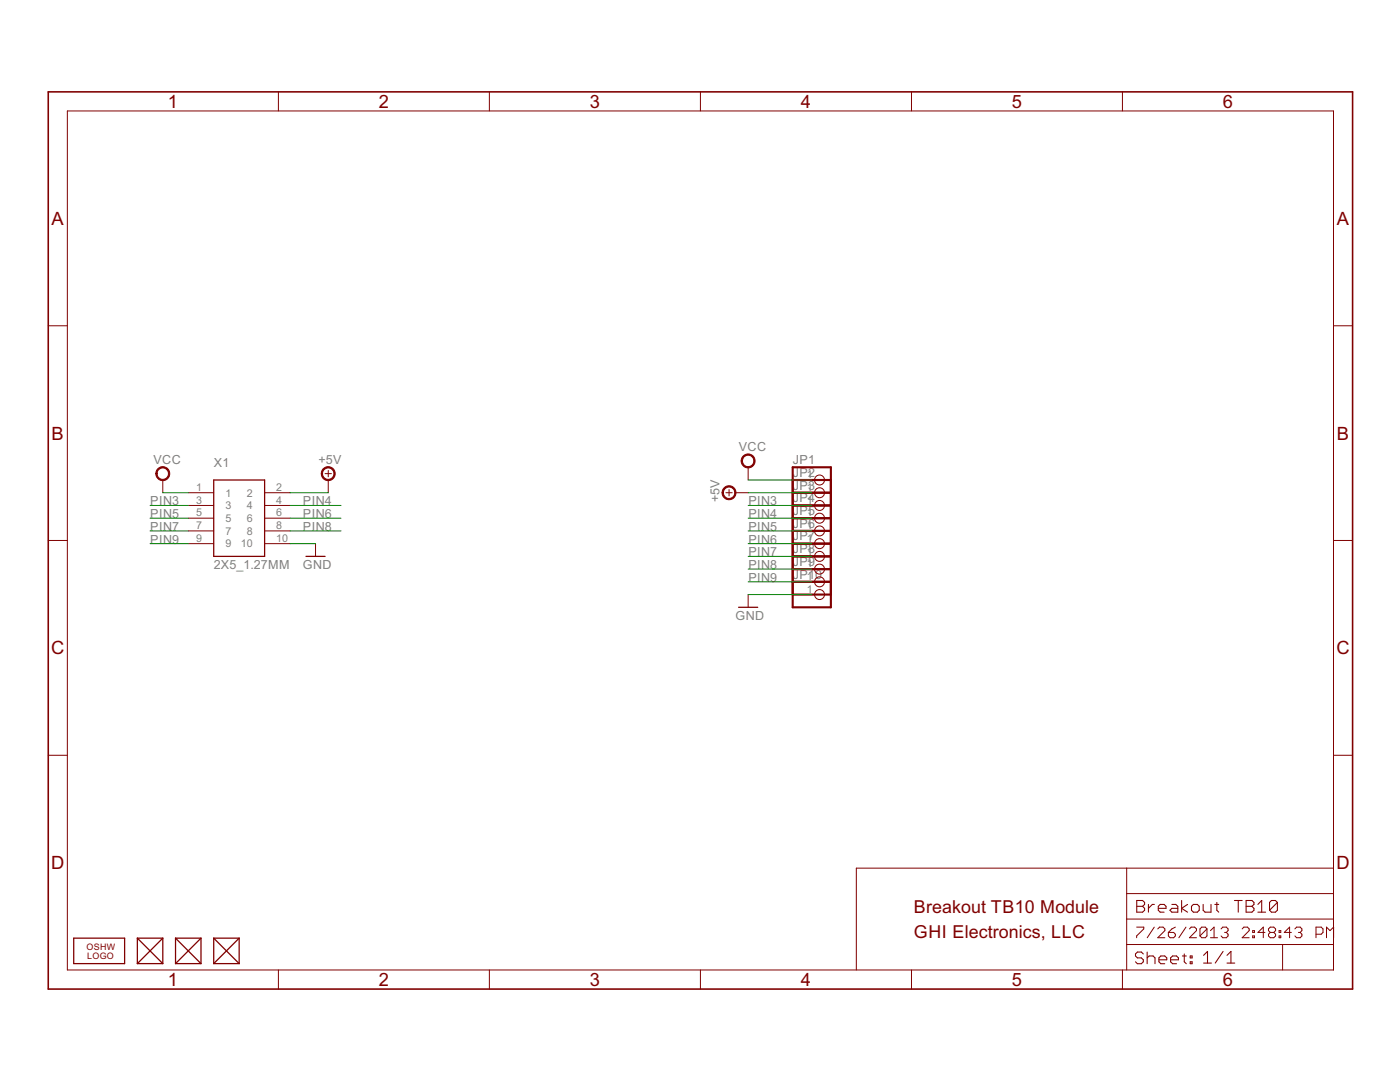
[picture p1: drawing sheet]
<svg xmlns="http://www.w3.org/2000/svg" width="279mm" height="216mm" viewBox="0 0 279 216" stroke-linecap="round" stroke-linejoin="round" font-family="sans-serif">
<g fill="none" stroke="#800000" stroke-width=".25">
<path d="M42.7 95.8h10.1v15.2h-10.1zM61.1 111h3.8M147.4 121.2h3.8M14.7 187.2h10.2v5.1h-10.2zM27.4 192.3h5.1M27.4 187.2h5.1M27.4 187.2l5.1 5.1M27.4 187.2v5.1M32.5 187.2l-5.1 5.1M32.5 187.2v5.1M35 192.3h5.1M35 187.2h5.1"/>
<path d="M35 187.2l5.1 5.1M35 187.2v5.1M40.1 187.2l-5.1 5.1M40.1 187.2v5.1M42.7 187.2v5.1M42.7 192.3h5M42.7 187.2h5M42.7 187.2l5 5.1M47.7 187.2l-5 5.1M47.7 187.2v5.1"/>
</g>
<g fill="none" stroke="#800000" stroke-width=".2">
<path d="M55.6 18.3v3.8M97.7 18.3v3.8M139.8 18.3v3.8M181.9 18.3v3.8M224 18.3v3.8M13.4 22.1h252.7v171.4h-252.7zM9.6 65h3.8M266.1 65h3.8M32.5 95.8v2.5M37.6 98.3h5.1M52.8 98.3h5.1M64.9 94.5h1.2"/>
<path d="M65.5 93.9v1.2M65.5 95.8v2.5M144.9 98.3h1.2M145.5 97.7v1.3M146.8 98.3h2.5M149.3 93.2v2.6M162 98.3h.6M162 95.8h.6M9.6 107.8h3.8M37.6 100.9h5.1M37.6 103.4h5.1M37.6 105.9h5.1"/>
<path d="M37.6 108.5h5.1M52.8 100.9h5.1M52.8 103.4h5.1M52.8 105.9h5.1M52.8 108.5h5.1M63 108.5v2.5M149.3 118.6v2.6M162 100.9h.6M162 103.4h.6M162 105.9h.6M162 108.5h.6M162 111h.6"/>
<path d="M162 113.6h.6M162 116.1h.6M162 118.6h.6M266.1 107.8h3.8M9.6 150.7h3.8M266.1 150.7h3.8M224.9 173.2v20.3M224.9 178.3h41.2M266.1 173.2h-95.2v20.3M55.6 193.5v3.9M97.7 193.5v3.9M139.8 193.5v3.9"/>
<path d="M181.9 193.5v3.9M224 193.5v3.9M224.9 188.5h41.2M224.9 183.4h41.2M226.8 185h1.5v.4l-1.5 1.4v.3M230.4 185l-1.4 2.1M231.1 185.4l.3-.4h.7l.4 .4v.3l-1.4 1.4h1.4M233.2 186.1h1l.4 .3v.4l-.4 .3h-.7l-.3-.3zM234.6 185l-.7 .4-.7 .7M236.7 185l-1.4 2.1M237.4 185.4l.3-.4h.7l.4 .4v.3l-1.4 1.4h1.4M240.9 185.4l-.4-.4h-.7l-.3 .4v1.4"/>
<path d="M240.9 185.4v1.4l-.4 .3h-.7l-.3-.3M240.9 185.4l-1.4 1.4M241.6 187.1h1.4M241.6 185.7l.7-.7v2.1M243.7 185.4l.3-.4h.8l.3 .4v.3l-.3 .4M244.4 186.1h.4M244.8 186.1l.3 .3v.4l-.3 .3h-.8l-.3-.3M247.9 185.4l.3-.4h.8l.3 .4v.3l-1.4 1.4h1.4M250 186.8h.4v.3h-.4zM250 185.7h.4v.4h-.4zM252.5 186.1h-1.4l1-1.1v2.1M253.5 186.1l-.3-.4v-.3l.3-.4h.7l.4 .4v.3l-.4 .4"/>
<path d="M253.5 186.1l-.3 .3v.4l.3 .3h.7l.4-.3v-.4l-.4-.3M253.5 186.1h.7M255.3 186.8h.3v.3h-.3zM255.3 185.7h.3v.4h-.3zM256 188.5v5M257.7 186.1h-1.4l1.1-1.1v2.1M258.4 185.4l.4-.4h.7l.3 .4v.3l-.3 .4M259.1 186.1h.4M259.5 186.1l.3 .3v.4l-.3 .3h-.7l-.4-.3M262.6 186.4h1.1l.3-.3v-.7l-.3-.4h-1.1v2.1M266.1 185l-.7 .7-.7-.7v2.1"/>
<circle cx="163.6" cy="95.8" r=".99"/>
<circle cx="163.6" cy="98.3" r=".99"/>
<circle cx="163.6" cy="100.9" r=".99"/>
<circle cx="163.6" cy="103.4" r=".99"/>
<circle cx="163.6" cy="105.9" r=".99"/>
<circle cx="163.6" cy="113.6" r=".99"/>
<circle cx="163.6" cy="116.1" r=".99"/>
<circle cx="163.6" cy="118.6" r=".99"/>
<circle cx="163.6" cy="111" r=".99"/>
<circle cx="163.6" cy="108.5" r=".99"/>
</g>
<g fill="#800000" stroke="#800000" stroke-width=".2">
<path d="M64.5 93.6a1.4 1.4 0 0 1 2.2 .1 1.4 1.4 0 0 1-.8 2.1 1.4 1.4 0 0 1-1.8-1.3h.3a1.14 1.14 0 0 1 1.7-.9 1.14 1.14 0 0 1 .1 1.9 1.14 1.14 0 0 1-1.8-.7v-.3h-.3z" fill-rule="evenodd"/>
<path d="M31.5 93.6a1.4 1.4 0 0 1 2.2 .2 1.4 1.4 0 0 1-.8 2.1 1.4 1.4 0 0 1-1.8-1.4h.2a1.14 1.14 0 0 1 1.7-1 1.14 1.14 0 0 1 .2 1.9 1.14 1.14 0 0 1-1.8-.6l-.1-.3h-.2z" fill-rule="evenodd"/>
<path d="M144.5 97.4a1.39 1.39 0 0 1 2.2 .2 1.39 1.39 0 0 1-.8 2.1 1.39 1.39 0 0 1-1.8-1.4h.3a1.14 1.14 0 0 1 1.6-1 1.14 1.14 0 0 1 .2 1.9 1.14 1.14 0 0 1-1.8-.6v-.3h-.3z" fill-rule="evenodd"/>
<path d="M148.3 91a1.4 1.4 0 0 1 2.2 .3 1.4 1.4 0 0 1-.8 2 1.4 1.4 0 0 1-1.8-1.3h.3a1.14 1.14 0 0 1 1.6-1.1 1.14 1.14 0 0 1 .2 1.9 1.14 1.14 0 0 1-1.8-.5v-.3h-.3z" fill-rule="evenodd"/>
</g>
<g fill="none" stroke="#800000" stroke-width=".21">
<path d="M226.9 179.7h1.1l.4 .4v.4l-.4 .3 .4 .5v.3l-.4 .4h-1.1zM235.8 179.7v2.3M246.4 179.7h1.5M247.1 179.7v2.3M248.7 179.7h1.2l.4 .4v.4l-.4 .3 .4 .5v.3l-.4 .4h-1.2zM226.9 180.8h1.1M228.2 190.4l-.4-.4h-.8l-.4 .4v.4l.4 .3h.8l.4 .4v.4l-.4 .4h-.8l-.4-.4M228.9 190v2.3M228.9 191.1l.4-.3h.8l.4 .3v1.2M229.2 180.5v1.5M230.4 180.5h-.4l-.8 .8M231.2 181.3h1.5v-.5l-.4-.3h-.8l-.3 .3v.8l.3 .4h.8"/>
<path d="M231.3 191.5h1.6v-.4l-.4-.3h-.8l-.4 .3v.8l.4 .4h.8M233.6 191.5h1.6v-.4l-.4-.3h-.8l-.4 .3v.8l.4 .4h.8M233.9 180.5h.8l.4 .3v1.2h-1.2l-.4-.4 .4-.3h1.2M236 190.8h.7M236.3 190.4v1.5l.4 .4M237 180.5l-1.2 .8 1.2 .7M237.5 190.8h.4v.3h-.4zM237.5 191.9h.4v.4h-.4zM237.8 180.8l.4-.3h.8l.3 .3v.8l-.3 .4h-.8l-.4-.4zM240.1 180.5v1.1l.4 .4h1.2v-1.5M240.2 190.6l.8-.8v2.4M240.2 192.2h1.6"/>
<path d="M242.4 180.5h.8M242.8 180.1v1.5l.4 .4M244.1 189.8l-1.6 2.4M244.9 192.2h1.5M244.9 190.6l.8-.8v2.4M248.7 180.8h1.2M251 182h1.6M251 180.5l.8-.8v2.3M254.9 180.1l-.4-.4h-.8l-.3 .4v1.5M254.9 180.1v1.5l-.4 .4h-.8l-.3-.4M254.9 180.1l-1.5 1.5"/>
</g>
<path d="M9.6 18.3h260.3v179.1h-260.3z" fill="none" stroke="#800000" stroke-width=".32"/>
<path d="M158.2 93.2h7.6v28h-7.6zM158.2 95.8h7.6M158.2 98.3h7.6M158.2 100.9h7.6M158.2 103.4h7.6M158.2 105.9h7.6M158.2 108.5h7.6M158.2 111h7.6M158.2 113.6h7.6M158.2 116.1h7.6M158.2 118.6h7.6" fill="none" stroke="#800000" stroke-width=".42"/>
<g fill="none" stroke="#008000" stroke-width=".2">
<path d="M32.5 98.3h5.1M57.9 98.3h7.6M149.3 98.3h12.7M149.3 95.8h12.7M30 108.5h7.6M30 100.9h7.6M30 103.4h7.6M30 105.9h7.6M57.9 108.5h5.1M57.9 100.9h10.2M57.9 103.4h10.2M57.9 105.9h10.2"/>
<path d="M149.3 108.5h12.7M149.3 118.6h12.7M149.3 100.9h12.7M149.3 103.4h12.7M149.3 105.9h12.7M149.3 111h12.7M149.3 116.1h12.7M149.3 113.6h12.7"/>
</g>
<g font-size="4.1" fill="#800000">
<text x="33.5" y="21.5">1</text>
<text x="75.6" y="21.5">2</text>
<text x="117.7" y="21.5">3</text>
<text x="159.8" y="21.5">4</text>
<text x="201.9" y="21.5">5</text>
<text x="244.1" y="21.5">6</text>
<text x="10.3" y="44.9">A</text>
<text x="266.8" y="44.9">A</text>
<text x="10.3" y="87.7">B</text>
<text x="266.8" y="87.7">B</text>
<text x="10.2" y="130.6">C</text>
<text x="266.7" y="130.6">C</text>
<text x="10.2" y="173.4">D</text>
<text x="266.7" y="173.4">D</text>
<text x="33.5" y="196.7">1</text>
<text x="75.6" y="196.7">2</text>
<text x="117.7" y="196.7">3</text>
<text x="159.8" y="196.7">4</text>
<text x="201.9" y="196.7">5</text>
<text x="244.1" y="196.7">6</text>
</g>
<g font-size="4" fill="#800000">
<text x="182.4" y="182.1">Breakout TB10 Module</text>
<text x="182.4" y="187.2">GHI Electronics, LLC</text>
</g>
<g font-size="2.8" fill="#808080">
<text x="30.6" y="92.6">VCC</text>
<text x="42.7" y="93.2">X1</text>
<text x="63.6" y="92.6">+5V</text>
<text x="147.4" y="90.1">VCC</text>
<text x="158.2" y="95.1">JP2</text>
<text x="158.2" y="92.6">JP1</text>
<text x="30" y="100.9">PIN3</text>
<text x="60.5" y="100.9">PIN4</text>
<text x="143.6" y="100.2" transform="rotate(-90 143.6 100.2)">+5V</text>
<text x="149.3" y="100.9">PIN3</text>
<text x="158.2" y="97.7">JP3</text>
<text x="158.2" y="100.2">JP4</text>
<text x="30" y="103.4">PIN5</text>
<text x="30" y="105.9">PIN7</text>
<text x="60.5" y="103.4">PIN6</text>
<text x="60.5" y="105.9">PIN8</text>
<text x="149.3" y="105.9">PIN5</text>
<text x="149.3" y="103.4">PIN4</text>
<text x="158.2" y="102.8">JP5</text>
<text x="158.2" y="105.3">JP6</text>
<text x="158.2" y="107.8">JP7</text>
<text x="30" y="108.5">PIN9</text>
<text x="42.6" y="113.6">2X5_1.27MM</text>
<text x="60.5" y="113.6">GND</text>
<text x="149.3" y="111">PIN7</text>
<text x="149.3" y="108.5">PIN6</text>
<text x="149.3" y="113.6">PIN8</text>
<text x="158.2" y="110.4">JP8</text>
<text x="158.2" y="112.9">JP9</text>
<text x="149.3" y="116.1">PIN9</text>
<text x="158.2" y="115.5">JP10</text>
<text x="146.8" y="123.7">GND</text>
</g>
<g font-size="2.4" fill="#808080">
<text x="161" y="95.4">1</text>
<text x="39.1" y="98">1</text>
<text x="39.1" y="100.5">3</text>
<text x="45" y="99.1">1</text>
<text x="45" y="101.6">3</text>
<text x="49.3" y="99.1">2</text>
<text x="49.3" y="101.6">4</text>
<text x="55.1" y="98">2</text>
<text x="55.1" y="100.5">4</text>
<text x="161" y="98">1</text>
<text x="161" y="100.5">1</text>
<text x="39.1" y="103">5</text>
<text x="39.1" y="105.6">7</text>
<text x="45" y="104.2">5</text>
<text x="45" y="106.7">7</text>
<text x="49.3" y="104.2">6</text>
<text x="49.3" y="106.7">8</text>
<text x="55.1" y="103">6</text>
<text x="55.1" y="105.6">8</text>
<text x="161" y="103">1</text>
<text x="161" y="105.6">1</text>
<text x="39.1" y="108.1">9</text>
<text x="45" y="109.2">9</text>
<text x="48.1" y="109.2">10</text>
<text x="55.1" y="108.1">10</text>
<text x="161" y="108.1">1</text>
<text x="161" y="110.7">1</text>
<text x="161" y="113.2">1</text>
<text x="161" y="115.7">1</text>
<text x="161" y="118.3">1</text>
</g>
<g font-size="2" fill="#800000">
<text x="17.3" y="189.5">OSHW</text>
<text x="17.4" y="191.3">LOGO</text>
</g>
</svg>
